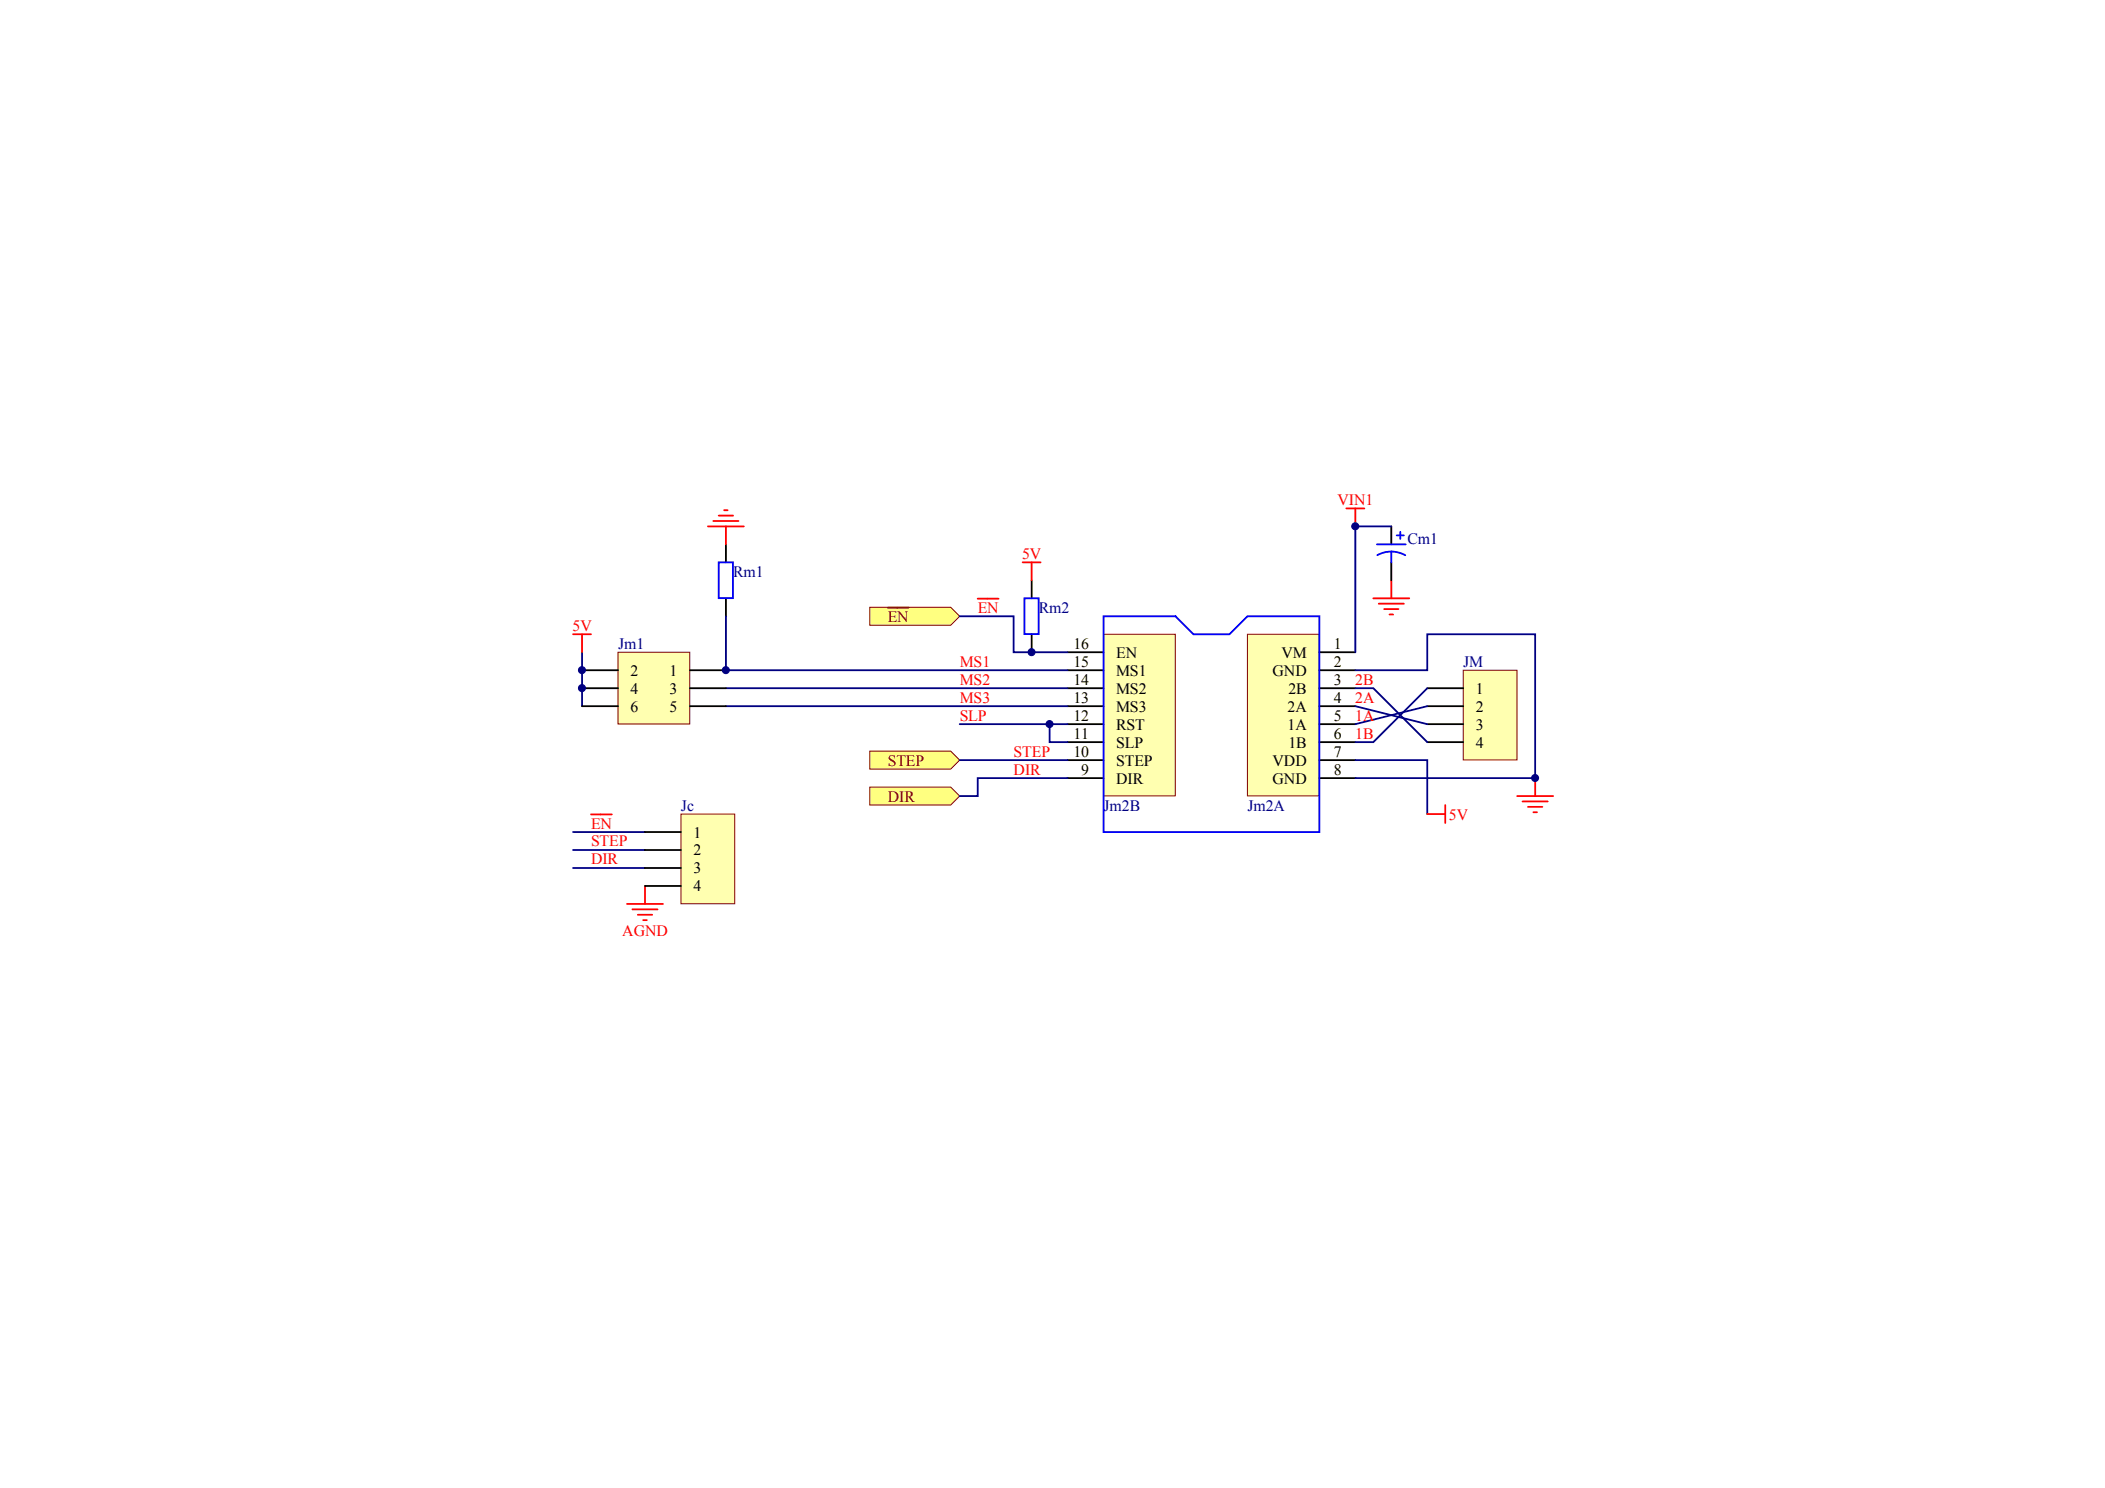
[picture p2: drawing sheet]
<svg xmlns="http://www.w3.org/2000/svg" width="297mm" height="210mm" viewBox="0 0 297 210" stroke-linecap="round" stroke-linejoin="round" font-family="sans-serif">
<g fill="#ffff80" stroke="#800000" stroke-width=".14">
<path d="M122.7 106h11.5l1.2 1.2-1.2 1.3h-11.5z" fill-rule="evenodd"/>
<path d="M122.7 111h11.5l1.2 1.3-1.2 1.3h-11.5z" fill-rule="evenodd"/>
<path d="M122.7 85.7h11.5l1.2 1.2-1.2 1.3h-11.5z" fill-rule="evenodd"/>
</g>
<path d="M125.3 85.7h2.9" fill="none" stroke="#800000" stroke-width=".25"/>
<path d="M88.5 127.5h5.1M89.2 128.3h3.6M90 129h2M90.8 129.8h.5M91 125v2.5" fill="none" stroke="#f00" stroke-width=".25"/>
<path d="M80.9 117.4h10.1M80.9 119.9h10.1M80.9 122.4h10.1" fill="none" stroke="#000080" stroke-width=".25"/>
<path d="M96.1 114.8h7.6v12.7h-7.6z" fill="#ffffb0" stroke="#800000" stroke-width=".14"/>
<path d="M102.4 76.8v2.5M102.4 84.4v2.5M91 117.4h5.1M91 119.9h5.1M91 122.4h5.1M91 125h5.1" fill="none" stroke="#000" stroke-width=".25"/>
<path d="M101.4 79.3h2v5.1h-2z" fill="none" stroke="#00f" stroke-width=".25"/>
<path d="M206.5 94.5h7.6v12.7h-7.6z" fill="#ffffb0" stroke="#800000" stroke-width=".14"/>
<path d="M201.4 97.1h5.1M201.4 99.6h5.1M201.4 102.2h5.1M201.4 104.7h5.1" fill="none" stroke="#000" stroke-width=".25"/>
<path d="M176 89.5h10.2v22.8h-10.2z" fill="#ffffb0" stroke="#800000" stroke-width=".14"/>
<path d="M186.2 92h5.1M186.2 94.5h5.1M186.2 97.1h5.1M186.2 99.6h5.1M186.2 102.2h5.1M186.2 104.7h5.1M186.2 107.2h5.1M186.2 109.8h5.1" fill="none" stroke="#000" stroke-width=".25"/>
<path d="M155.7 89.5h10.2v22.8h-10.2z" fill="#ffffb0" stroke="#800000" stroke-width=".14"/>
<path d="M196.3 74.3v2.5M196.3 79.3v2.6M145.6 81.9v2.5M145.6 89.5v2.5M150.6 99.6h5.1M150.6 97.1h5.1M150.6 94.5h5.1M150.6 92h5.1M150.6 109.8h5.1M150.6 107.2h5.1M150.6 104.7h5.1M150.6 102.2h5.1" fill="none" stroke="#000" stroke-width=".25"/>
<path d="M196.3 74.3h-5v17.7M82.1 92v7.6M102.4 86.9v7.6h48.2M102.4 97.1h48.2M102.4 99.6h48.2M191.3 97.1h2.5l7.6 7.6M191.3 94.5h10.1v-5h15.2v20.3h-25.3M191.3 99.6l10.1 2.6M201.4 99.6l-10.1 2.6M135.4 102.2h12.7M150.6 102.2h-2.5v2.5h2.5M191.3 107.2h10.1v7.6" fill="none" stroke="#000080" stroke-width=".25"/>
<g fill="none" stroke="#f00" stroke-width=".25">
<path d="M99.9 74.3h5.1M100.7 73.5h3.5M101.4 72.7h2M102.2 72h.5M102.4 74.3v2.5M138 84.5h2.9M193.8 84.4h5.1M194.6 85.2h3.5M195.3 85.9h2M196.1 86.7h.5M196.3 81.9v2.5M214.1 112.3h5.1"/>
<path d="M214.9 113.1h3.5M215.6 113.8h2M216.4 114.6h.5M216.6 109.8v2.5"/>
</g>
<path d="M194.3 76.8h4.1M196.3 77.8l.8 .1 1.2 .4M196.3 77.8l-.8 .1-1.2 .4M196.3 77.8v1.5M197.1 75.5h1M197.6 75v1M144.6 84.4h2v5h-2zM155.7 86.9h10.2l2.5 2.6h5.1l2.5-2.6h10.2v30.5h-30.5z" fill="none" stroke="#00f" stroke-width=".25"/>
<path d="M87.2 92h10.1v10.1h-10.1z" fill="#ffffb0" stroke="#800000" stroke-width=".14"/>
<path d="M82.1 94.5h5.1M82.1 97.1h5.1M82.1 99.6h5.1M97.4 94.5h5M97.4 97.1h5M97.4 99.6h5" fill="none" stroke="#000" stroke-width=".25"/>
<path d="M135.4 86.9h7.6v5.1h7.6M201.4 97.1l-7.6 7.6h-2.5M135.4 107.2h15.2M150.6 109.8h-12.6v2.5h-2.6" fill="none" stroke="#000080" stroke-width=".25"/>
<path d="M144.3 79.3h2.5M145.6 79.3v2.6M190 71.7h2.5M191.3 71.7v2.6M80.9 89.5h2.5M82.1 89.5v2.5M83.4 114.9h2.9M201.4 114.8h2.5M203.9 113.6v2.5" fill="none" stroke="#f00" stroke-width=".25"/>
<g fill="#000080" stroke="#000080" stroke-width=".14">
<circle cx="82.1" cy="97.1" r=".49"/>
<circle cx="82.1" cy="94.5" r=".49"/>
<circle cx="102.4" cy="94.5" r=".49"/>
<circle cx="145.6" cy="92" r=".49"/>
<circle cx="148.1" cy="102.1" r=".49"/>
<circle cx="191.2" cy="74.2" r=".49"/>
<circle cx="216.6" cy="109.7" r=".49"/>
</g>
<g font-size="2.2" fill="#f00">
<text x="188.7" y="71.2">VIN1</text>
<text x="144.2" y="78.8">5V</text>
<text x="80.8" y="89">5V</text>
<text x="138" y="86.4">EN</text>
<text x="135.4" y="94">MS1</text>
<text x="135.4" y="101.7">SLP</text>
<text x="135.4" y="96.6">MS2</text>
<text x="135.4" y="99.1">MS3</text>
<text x="191.3" y="101.7">1A</text>
<text x="191.3" y="99.1">2A</text>
<text x="191.3" y="96.6">2B</text>
<text x="143" y="106.7">STEP</text>
<text x="191.3" y="104.2">1B</text>
<text x="143" y="109.3">DIR</text>
<text x="83.4" y="119.4">STEP</text>
<text x="83.4" y="116.9">EN</text>
<text x="204.4" y="115.6">5V</text>
<text x="83.4" y="121.9">DIR</text>
<text x="87.8" y="132">AGND</text>
</g>
<g font-size="2.2" fill="#000080">
<text x="198.6" y="76.8">Cm1</text>
<text x="103.4" y="81.4">Rm1</text>
<text x="146.6" y="86.4">Rm2</text>
<text x="87.2" y="91.5">Jm1</text>
<text x="206.5" y="94">JM</text>
<text x="96.1" y="114.3">Jc</text>
<text x="155.7" y="114.3">Jm2B</text>
<text x="176" y="114.3">Jm2A</text>
</g>
<g font-size="2.2" fill="#800000">
<text x="125.3" y="87.7">EN</text>
<text x="125.3" y="108">STEP</text>
<text x="125.3" y="113.1">DIR</text>
</g>
<g font-size="2.2">
<text x="89" y="95.3">2</text>
<text x="94.5" y="95.3">1</text>
<text x="151.5" y="94">15</text>
<text x="151.5" y="91.5">16</text>
<text x="157.5" y="95.3">MS1</text>
<text x="157.5" y="92.8">EN</text>
<text x="179.6" y="95.3">GND</text>
<text x="180.8" y="92.8">VM</text>
<text x="188.2" y="91.5">1</text>
<text x="188.2" y="94">2</text>
<text x="89" y="97.9">4</text>
<text x="89" y="100.4">6</text>
<text x="94.5" y="97.9">3</text>
<text x="94.5" y="100.4">5</text>
<text x="151.5" y="101.7">12</text>
<text x="151.5" y="99.1">13</text>
<text x="151.5" y="96.6">14</text>
<text x="157.5" y="100.4">MS3</text>
<text x="157.5" y="97.9">MS2</text>
<text x="181.7" y="100.4">2A</text>
<text x="181.8" y="97.9">2B</text>
<text x="188.2" y="96.6">3</text>
<text x="188.2" y="99.1">4</text>
<text x="188.2" y="101.7">5</text>
<text x="208.3" y="97.9">1</text>
<text x="208.3" y="100.4">2</text>
<text x="151.5" y="106.7">10</text>
<text x="151.5" y="104.2">11</text>
<text x="157.5" y="108">STEP</text>
<text x="157.5" y="105.5">SLP</text>
<text x="157.5" y="102.9">RST</text>
<text x="179.6" y="108">VDD</text>
<text x="181.7" y="102.9">1A</text>
<text x="181.8" y="105.5">1B</text>
<text x="188.2" y="104.2">6</text>
<text x="188.2" y="106.7">7</text>
<text x="208.3" y="102.9">3</text>
<text x="208.3" y="105.5">4</text>
<text x="152.6" y="109.3">9</text>
<text x="157.5" y="110.5">DIR</text>
<text x="179.6" y="110.5">GND</text>
<text x="188.2" y="109.3">8</text>
<text x="97.9" y="118.1">1</text>
<text x="97.9" y="120.7">2</text>
<text x="97.9" y="123.2">3</text>
<text x="97.9" y="125.7">4</text>
</g>
</svg>
